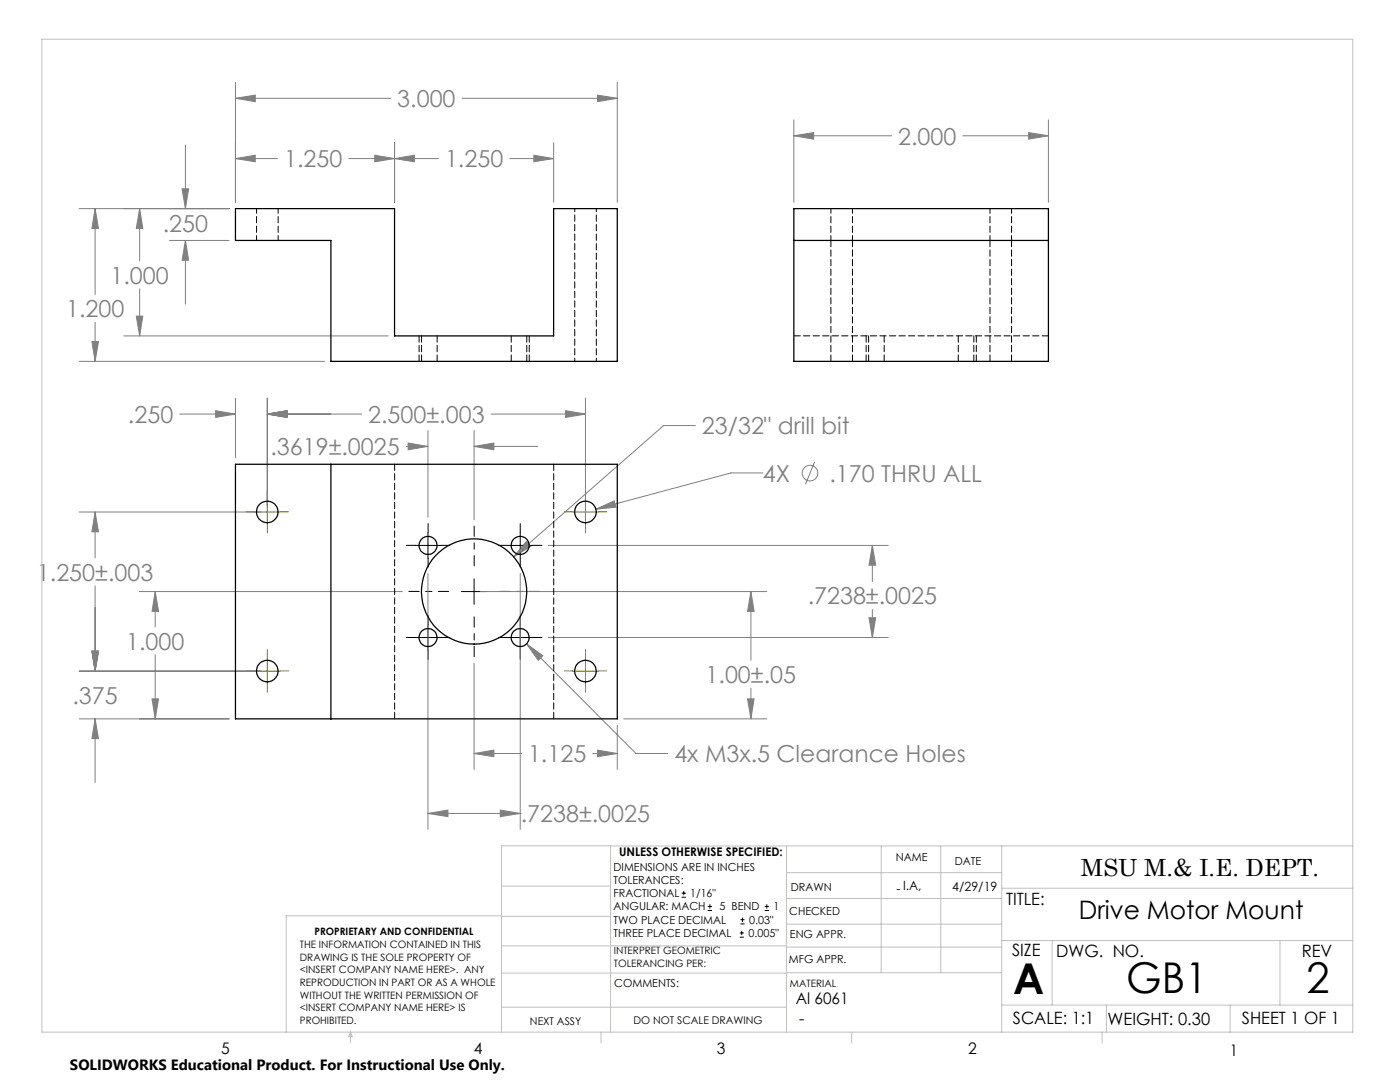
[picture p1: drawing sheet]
<svg xmlns="http://www.w3.org/2000/svg" width="279mm" height="216mm" viewBox="0 0 279 216" stroke-linecap="round" stroke-linejoin="round" font-family="sans-serif">
<g fill="none" stroke="#808080" stroke-width=".2">
<path d="M47 19.6l3.9-.6v1.3zM47 16.4v24M47 19.6h31M92.2 19.6h31M119.2 19l4 .6-4 .7zM123.2 16.4v24M36.3 37.7h1.3l-.6 3.9zM37 28.9v12.7M47 31.6l3.9-.6v1.3zM47 31.6h8.4M69.6 31.6h17.9M74.8 31l3.9 .6-3.9 .7z"/>
<path d="M78.7 31.6l4-.6v1.3zM78.7 28.5v11.9M101.7 31.6h8.8M106.5 31l4 .6-4 .7zM110.5 28.5v11.9M158.4 27.1l4-.6v1.3zM158.4 23.9v16.5M158.4 27.1h19.5M192.2 27.1h17M205.3 26.5l3.9 .6-3.9 .7zM209.2 23.9v16.5M15.8 41.6h29.9"/>
<path d="M19 41.6l.6 4h-1.3zM19 41.6v17.2M27.9 41.6l.6 4h-1.3zM27.9 41.6v10.5M27.9 57.6v9.4M33.8 48h11.9M37 48l.6 3.9h-1.3zM37 48v12.7M15.8 72.1h49M18.3 68.2h1.3l-.6 3.9zM19 64.3v7.8M24.7 67h52.8"/>
<path d="M27.2 63.1h1.3l-.6 3.9zM47 79.4v12M53.3 79.4v21.5M116.8 79.4v21.5M35.9 82.6h11.1M43 82l4 .6-4 .7zM53.3 82.6l4-.6v1.3zM53.3 82.6h18.9M81.1 89.1h4.3M81.5 88.4l3.9 .7-3.9 .6zM85.4 85.9v17.3M94.6 89.1l4-.7v1.3z"/>
<path d="M94.6 85.9v17.8M94.6 89.1h12.7M98 82.6h18.8M112.9 82l3.9 .6-3.9 .7zM138.8 84.9h-6.4l-29.9 26.2M152.2 94.4h-6.3l-27 7.2M162.6 92.2l-1.8 4.4M15.8 102.2h36.3M19 102.2l.6 3.9h-1.3zM19 102.2v9.1M19 116.9v17M27.8 118h52.5"/>
<path d="M31 118l.6 4h-1.3zM31 118v7.1M85.4 114.4v51.1M95.9 118h57.1M103.8 114.4v51.1M105.1 108l.8 1-3.4 2.1zM109.4 108.8h67.9M118.9 101.6l3.7-1.7 .3 1.3zM149.9 118l.6 4h-1.3zM149.9 118v13.8M174.1 108.8l.7 4h-1.4zM174.1 108.8v7.3"/>
<path d="M15.8 133.9h36.3M18.3 129.9h1.3l-.6 4zM30.3 139.5h1.3l-.6 3.9zM31 130.6v12.8M94.6 132.3v21.2M105.1 128.5l3.2 2.3-.9 1zM105.1 128.5l21.8 21.9h6.4M109.4 127.2h67.9M149.2 139.5h1.3l-.6 3.9zM149.9 137.3v6.1M173.4 123.3h1.4l-.7 3.9zM174.1 121.6v5.6"/>
<path d="M15.8 143.4h29.9M19 143.4l.6 4h-1.3zM19 143.4v12.7M94.6 150.4l4-.7v1.3zM94.6 150.4h9.5M118.3 150.4h4.9M119.2 149.7l4 .7-4 .6zM123.2 144.7v8.8M124.5 143.4h28.5M85.4 162.3l4-.7v1.3zM85.4 162.3h18.4M99.8 161.6l4 .7-4 .6z"/>
<path d="M103.8 162.3h.1"/>
<circle cx="161.6" cy="94.4" r="1.55"/>
</g>
<g fill="none" stroke="#000" stroke-width=".2">
<path d="M82.9 108.8h5M85.4 106.3v5.1M92.1 118h5.1M94.6 115.5v5.1M101.3 108.8h5.1M103.8 106.3v5.1M82.9 127.2h5M85.4 124.7v5.1M101.3 127.2h5.1M103.8 124.7v5.1M136 179h.9M136 178.2h.9"/>
<path d="M136.5 177.8v.8M141.3 181.7h.8M141.3 180.9h.8M141.7 180.4v.9M147.6 187h.8M147.6 186.2h.8M147.8 184.4h.8M147.8 183.5h.8M148 185.7v.9M148.2 183.1v.8M152.6 181.7h.9M152.6 180.9h.9"/>
<path d="M153 180.4v.9"/>
</g>
<path d="M89.6 118h-8M94.6 112.9v-7.9M99.7 118h8M94.6 123.1v8" fill="none" stroke="#000" stroke-width=".2" stroke-dasharray="15.2 1.3 1.3 1.3" stroke-dashoffset="13.2"/>
<g fill="none" stroke="#000" stroke-width=".2" stroke-dasharray="15.2 1.3 1.3 1.3">
<path d="M82.9 108.8h-1.8M85.4 106.3v-1.8M85.4 111.4v1.8M88 108.8h1.8M101.3 108.8h-1.8M103.8 106.3v-1.8M103.8 111.4v1.8M106.4 108.8h1.8M82.9 127.2h-1.8M85.4 124.7v-1.8M85.4 129.7v1.8M88 127.2h1.8"/>
<path d="M101.3 127.2h-1.8M103.8 124.7v-1.8M103.8 129.7v1.8M106.4 127.2h1.8"/>
</g>
<g fill="none" stroke="#808000" stroke-width=".2" stroke-dasharray="15.2 1.3 1.3 1.3">
<path d="M53.4 99.6v-1.7M116.9 99.6v-1.7M50.8 102.1h-1.7M53.4 104.7v1.7M55.9 102.1h1.7M114.3 102.1h-1.7M116.9 104.7v1.7M119.4 102.1h1.7M50.8 133.9h-1.7M53.4 131.3v-1.7M53.4 136.4v1.7M55.9 133.9h1.7"/>
<path d="M114.3 133.9h-1.7M116.9 131.3v-1.7M116.9 136.4v1.7M119.4 133.9h1.7"/>
</g>
<path d="M53.3 99.6v5.1M116.8 99.6v5.1M50.8 102.2h5.1M114.3 102.2h5.1M50.8 133.9h5.1M53.3 131.4v5.1M114.3 133.9h5.1M116.8 131.4v5.1" fill="none" stroke="#808000" stroke-width=".2"/>
<g fill="none" stroke="#c0c0c0" stroke-width=".2">
<path d="M8.4 7.8h261.6v198.2h-261.6zM100.1 176.8h21.7M121.8 168.8v37.2M157 168.8v37.2M157 179.3h42.9M157 174.1h42.9M175.9 168.8v25.3M187.7 168.8v25.3M199.9 177.2h70.1M199.9 168.8v37.2M270 168.8h-169.9v37.2M100.1 194.2h56.9"/>
<path d="M100.1 188.7h56.9M100.1 182.8h21.7M100.1 182.7h-43v23.3M157 194.1h42.9M157 184.4h42.9M157 189h42.9M199.9 187.7h70.1M210 187.7v12.9M255.4 187.7v12.9M70 206v2.1M70 206l.3 .8h-.7zM100.1 201h56.9"/>
<path d="M119.9 206v2.1M170 206v2.1M199.9 200.6h70.1M220 206v2.1M220.8 200.6v5.4M245.5 200.6v5.4"/>
</g>
<path d="M47 31.6l3.9-.6v1.3zM74.8 31l3.9 .6-3.9 .7zM47 19.6l3.9-.6v1.3zM119.2 19l4 .6-4 .7zM78.7 31.6l4-.6v1.3zM106.5 31l4 .6-4 .7zM36.3 37.7h1.3l-.6 3.9zM37 48l.6 3.9h-1.3zM27.9 41.6l.6 4h-1.3zM27.2 63.1h1.3l-.6 3.9zM19 41.6l.6 4h-1.3zM18.3 68.2h1.3l-.6 3.9zM158.4 27.1l4-.6v1.3zM205.3 26.5l3.9 .6-3.9 .7zM105.1 128.5l2.3 3.3 .9-1zM173.4 123.3h1.4l-.7 3.9zM174.1 108.8l.7 4h-1.4zM85.4 162.3l4-.7v1.3zM99.8 161.6l4 .7-4 .6zM149.9 118l.6 4h-1.3zM149.2 139.5h1.3l-.6 3.9zM81.5 88.4l3.9 .7-3.9 .6zM94.6 89.1l4-.7v1.3zM105.1 108l-2.6 3.1 3.4-2.1zM53.3 82.6l4-.6v1.3zM112.9 82l3.9 .6-3.9 .7zM31 118l.6 4h-1.3zM30.3 139.5h1.3l-.6 3.9zM94.6 150.4l4-.7v1.3zM119.2 149.7l4 .7-4 .6zM19 102.2l.6 3.9h-1.3zM18.3 129.9h1.3l-.6 4zM18.3 129.9h1.3l-.6 4zM19 143.4l.6 4h-1.3zM53.3 82.6l4-.6v1.3zM43 82l4 .6-4 .7zM118.9 101.6l4-.4-.3-1.3z" fill="#808080"/>
<g fill="none" stroke="#000" stroke-width=".25">
<path d="M47 41.6h31.7v25.4h31.8v-25.4h12.7v30.5h-57.2v-24.1h-19zM158.4 41.6h50.8v30.5h-50.8zM158.4 48h50.8M47 92.6h76.2v50.8h-76.2zM66 92.6v50.8"/>
<circle cx="53.3" cy="102.2" r="2.16"/>
<circle cx="85.4" cy="108.8" r="1.8"/>
<circle cx="94.6" cy="118" r="10.5"/>
<circle cx="103.8" cy="108.8" r="1.8"/>
<circle cx="116.8" cy="102.1" r="2.17"/>
<circle cx="53.3" cy="133.9" r="2.16"/>
<circle cx="85.4" cy="127.2" r="1.8"/>
<circle cx="103.8" cy="127.2" r="1.8"/>
<circle cx="116.8" cy="133.9" r="2.17"/>
</g>
<path d="M114.7 41.6v30.5M119 72.1v-30.5" fill="none" stroke="#000" stroke-width=".2" stroke-dasharray="1.3 .6" stroke-dashoffset=".6"/>
<path d="M51.2 41.6v6.4M55.5 48v-6.4M165.8 41.6v6.4M170.1 48v-6.4M197.6 41.6v6.4M201.9 48v-6.4" fill="none" stroke="#000" stroke-width=".2" stroke-dasharray="1.3 .6" stroke-dashoffset=".3"/>
<g fill="none" stroke="#000" stroke-width=".2" stroke-dasharray="1.3 .6">
<path d="M165.8 48v24.1M197.6 48v24.1M83.6 67v5.1M84.1 67v5.1M87.2 72.1v-5.1M102 67v5.1M105.1 72.1v-5.1M105.6 72.1v-5.1M170.1 72.1v-24.1M172.9 67v5.1M173.4 67v5.1M176.5 72.1v-5.1"/>
<path d="M191.2 67v5.1M194.4 72.1v-5.1M194.8 72.1v-5.1M201.9 72.1v-24.1M209.3 67h-50.8M78.8 92.6v50.8M110.5 92.6v50.8"/>
</g>
<g font-size="8.5">
<text x="202.2" y="198.3">A</text>
<text x="224.8" y="198.1">GB1</text>
<text x="260.8" y="198.1">2</text>
</g>
<text font-size="5.1" x="215.3" y="183.3">Drive Motor Mount</text>
<g font-size="4.7" fill="#808080">
<text x="79.3" y="21.4">3.000</text>
<text x="179.3" y="28.9">2.000</text>
<text x="56.7" y="33.4">1.250</text>
<text x="88.8" y="33.4">1.250</text>
<text x="32.5" y="46.3">.250</text>
<text x="22.1" y="56.6">1.000</text>
<text x="13.2" y="63.3">1.200</text>
<text x="25.5" y="84.4">.250</text>
<text x="73.5" y="84.4">2.500±.003</text>
<text x="140.1" y="86.7">23/32&quot; drill bit</text>
<text x="54" y="90.8">.3619±.0025</text>
<text x="152.2" y="96.1">4X</text>
<text x="165.5" y="96.1">.170 THRU ALL</text>
<text x="7.4" y="115.9">1.250±.003</text>
<text x="161.2" y="120.6">.7238±.0025</text>
<text x="25.2" y="129.6">1.000</text>
<text x="140.8" y="136.3">1.00±.05</text>
<text x="14.5" y="140.4">.375</text>
<text x="105.4" y="152.1">1.125</text>
<text x="134.6" y="152.1">4x M3x.5 Clearance Holes</text>
<text x="103.9" y="164">.7238±.0025</text>
</g>
<text font-size="4.7" x="215.7" y="174.7">MSU M.&amp; I.E. DEPT.</text>
<g font-size="3.4">
<text x="200.8" y="180.5">TITLE:</text>
<text x="202" y="190.8">SIZE</text>
<text x="210.8" y="190.9">DWG. NO.</text>
<text x="259.8" y="191">REV</text>
<text x="202.1" y="204.4">SCALE: 1:1</text>
<text x="221" y="204.5">WEIGHT: 0.30</text>
<text x="247.8" y="204.4">SHEET 1 OF 1</text>
</g>
<g font-size="3.2">
<text x="158.8" y="200.4">Al 6061</text>
<text x="159.5" y="204.4">-</text>
<text x="44.2" y="210.4">5</text>
<text x="94.6" y="210.3">4</text>
<text x="143.1" y="210.4">3</text>
<text x="193.2" y="210.3">2</text>
<text x="245.4" y="210.6">1</text>
</g>
<text font-size="3" x="14" y="213.5">SOLIDWORKS Educational Product. For Instructional Use Only.</text>
<g font-size="2.5">
<text x="178.9" y="178.2">- I.A,</text>
<text x="190.1" y="177.8">4/29/19</text>
</g>
<text font-size="2.4" x="123.6" y="170.8">UNLESS OTHERWISE SPECIFIED:</text>
<g font-size="2.2">
<text x="122.5" y="173.7">DIMENSIONS ARE IN INCHES</text>
<text x="178.8" y="171.8">NAME</text>
<text x="190.6" y="172.5">DATE</text>
<text x="122.5" y="176.4">TOLERANCES:</text>
<text x="122.5" y="179">FRACTIONAL</text>
<text x="137.8" y="179">1/16&quot;</text>
<text x="157.8" y="177.8">DRAWN</text>
<text x="122.5" y="184.3">TWO PLACE DECIMAL</text>
<text x="122.5" y="181.7">ANGULAR: MACH</text>
<text x="143.6" y="181.7">5 BEND</text>
<text x="149.5" y="184.3">0.03&quot;</text>
<text x="154.4" y="181.7">1</text>
<text x="157.5" y="182.5">CHECKED</text>
<text x="122.5" y="187">THREE PLACE DECIMAL</text>
<text x="149.4" y="187">0.005&quot;</text>
<text x="157.6" y="187.2">ENG APPR.</text>
<text x="122.6" y="197">COMMENTS:</text>
<text x="157.4" y="192.2">MFG APPR.</text>
</g>
<g font-size="2.1">
<text x="105.8" y="204.5">NEXT ASSY</text>
<text x="126.4" y="204.3">DO NOT SCALE DRAWING</text>
</g>
<g font-size="2">
<text x="59.8" y="189.2">THE INFORMATION CONTAINED IN THIS</text>
<text x="59.8" y="191.7">DRAWING IS THE SOLE PROPERTY OF</text>
<text x="62.8" y="186.5">PROPRIETARY AND CONFIDENTIAL</text>
<text x="122.5" y="190.4">INTERPRET GEOMETRIC</text>
<text x="59.8" y="194.2">&lt;INSERT COMPANY NAME HERE&gt;. ANY</text>
<text x="59.8" y="196.8">REPRODUCTION IN PART OR AS A WHOLE</text>
<text x="122.5" y="192.9">TOLERANCING PER:</text>
<text x="157.7" y="197">MATERIAL</text>
<text x="59.8" y="199.3">WITHOUT THE WRITTEN PERMISSION OF</text>
<text x="59.8" y="201.8">&lt;INSERT COMPANY NAME HERE&gt; IS</text>
<text x="59.8" y="204.3">PROHIBITED.</text>
</g>
</svg>
